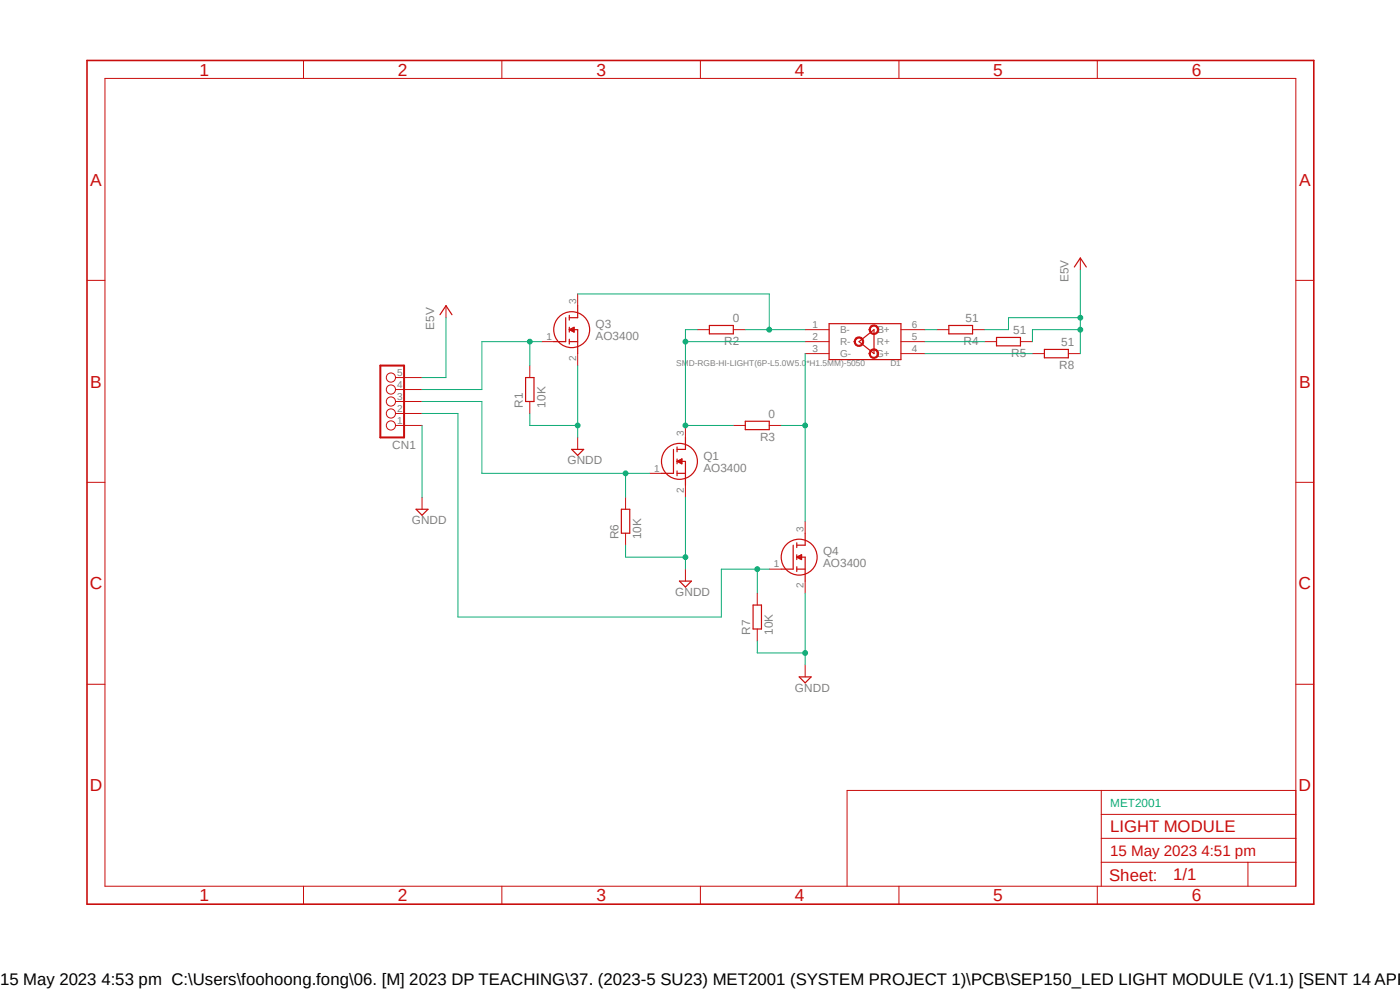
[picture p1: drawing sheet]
<?xml version="1.0" encoding="utf-8"?>
<!DOCTYPE eagle SYSTEM "eagle.dtd">
<eagle version="9.6.2">
<drawing>
<settings>
<setting alwaysvectorfont="no"/>
<setting keepoldvectorfont="yes"/>
<setting verticaltext="up"/>
</settings>
<grid distance="0.1" unitdist="inch" unit="inch" style="lines" multiple="1" display="no" altdistance="0.01" altunitdist="inch" altunit="inch"/>
<schematic xreflabel="%F%N/%S.%C%R" xrefpart="/%S.%C%R">
<libraries>
<library name="frames">
<symbols>
<symbol name="A4L-LOC">
<wire x1="256.54" y1="3.81" x2="256.54" y2="8.89" width="0.1016" layer="94"/>
<wire x1="256.54" y1="8.89" x2="256.54" y2="13.97" width="0.1016" layer="94"/>
<wire x1="256.54" y1="13.97" x2="256.54" y2="19.05" width="0.1016" layer="94"/>
<wire x1="256.54" y1="19.05" x2="256.54" y2="24.13" width="0.1016" layer="94"/>
<wire x1="161.29" y1="3.81" x2="161.29" y2="24.13" width="0.1016" layer="94"/>
<wire x1="161.29" y1="24.13" x2="215.265" y2="24.13" width="0.1016" layer="94"/>
<wire x1="215.265" y1="24.13" x2="256.54" y2="24.13" width="0.1016" layer="94"/>
<wire x1="246.38" y1="3.81" x2="246.38" y2="8.89" width="0.1016" layer="94"/>
<wire x1="246.38" y1="8.89" x2="256.54" y2="8.89" width="0.1016" layer="94"/>
<wire x1="246.38" y1="8.89" x2="215.265" y2="8.89" width="0.1016" layer="94"/>
<wire x1="215.265" y1="8.89" x2="215.265" y2="3.81" width="0.1016" layer="94"/>
<wire x1="215.265" y1="8.89" x2="215.265" y2="13.97" width="0.1016" layer="94"/>
<wire x1="215.265" y1="13.97" x2="256.54" y2="13.97" width="0.1016" layer="94"/>
<wire x1="215.265" y1="13.97" x2="215.265" y2="19.05" width="0.1016" layer="94"/>
<wire x1="215.265" y1="19.05" x2="256.54" y2="19.05" width="0.1016" layer="94"/>
<wire x1="215.265" y1="19.05" x2="215.265" y2="24.13" width="0.1016" layer="94"/>
<text x="217.17" y="15.24" size="2.54" layer="94">&gt;DRAWING_NAME</text>
<text x="217.17" y="10.16" size="2.286" layer="94">&gt;LAST_DATE_TIME</text>
<text x="230.505" y="5.08" size="2.54" layer="94">&gt;SHEET</text>
<text x="216.916" y="4.953" size="2.54" layer="94">Sheet:</text>
<frame x1="0" y1="0" x2="260.35" y2="179.07" columns="6" rows="4" layer="94"/>
</symbol>
</symbols>
<devicesets>
<deviceset name="A4L-LOC" prefix="FRAME" uservalue="yes">
<gates>
<gate name="G$1" symbol="A4L-LOC" x="0" y="0"/>
</gates>
<devices>
<device name="">
<technologies>
<technology name=""/>
</technologies>
</device>
</devices>
</deviceset>
</devicesets>
</library>
<library name="Power">
<symbols>
<symbol name="GNDD">
<wire x1="-1.27" y1="0" x2="1.27" y2="0" width="0.254" layer="94"/>
<wire x1="1.27" y1="0" x2="0" y2="-1.27" width="0.254" layer="94"/>
<wire x1="0" y1="-1.27" x2="-1.27" y2="0" width="0.254" layer="94"/>
<pin name="GNDD" x="0" y="2.54" visible="off" length="short" direction="sup" rot="R270"/>
<text x="-2.159" y="-3.175" size="1.778" layer="96">&gt;VALUE</text>
</symbol>
<symbol name="HEADER_1X5">
<wire x1="-3.81" y1="-5.08" x2="1.27" y2="-5.08" width="0.4064" layer="94"/>
<wire x1="1.27" y1="-5.08" x2="1.27" y2="10.16" width="0.4064" layer="94"/>
<wire x1="1.27" y1="10.16" x2="-3.81" y2="10.16" width="0.4064" layer="94"/>
<wire x1="-3.81" y1="10.16" x2="-3.81" y2="-5.08" width="0.4064" layer="94"/>
<pin name="1" x="-7.62" y="7.62" visible="pad" direction="pas" function="dot"/>
<pin name="2" x="-7.62" y="5.08" visible="pad" direction="pas" function="dot"/>
<pin name="3" x="-7.62" y="2.54" visible="pad" direction="pas" function="dot"/>
<pin name="4" x="-7.62" y="0" visible="pad" direction="pas" function="dot"/>
<text x="-6.35" y="10.795" size="1.778" layer="95">&gt;NAME</text>
<text x="-3.81" y="-7.62" size="1.778" layer="96">&gt;VALUE</text>
<pin name="5" x="-7.62" y="-2.54" visible="pad" direction="pas" function="dot"/>
</symbol>
<symbol name="R">
<wire x1="-2.54" y1="-0.889" x2="2.54" y2="-0.889" width="0.254" layer="94"/>
<wire x1="2.54" y1="0.889" x2="-2.54" y2="0.889" width="0.254" layer="94"/>
<wire x1="2.54" y1="-0.889" x2="2.54" y2="0.889" width="0.254" layer="94"/>
<wire x1="-2.54" y1="-0.889" x2="-2.54" y2="0.889" width="0.254" layer="94"/>
<pin name="1" x="-5.08" y="0" visible="off" length="short" direction="pas" swaplevel="1"/>
<pin name="2" x="5.08" y="0" visible="off" length="short" direction="pas" swaplevel="1" rot="R180"/>
<text x="-3.81" y="1.4986" size="1.778" layer="95">&gt;NAME</text>
<text x="-3.81" y="-3.302" size="1.778" layer="96">&gt;VALUE</text>
</symbol>
</symbols>
<devicesets>
<deviceset name="GNDD" prefix="SUPPLY">
<gates>
<gate name="G$1" symbol="GNDD" x="0" y="0"/>
</gates>
<devices>
<device name="">
<technologies>
<technology name=""/>
</technologies>
</device>
</devices>
</deviceset>
<deviceset name="HEADER1X5" prefix="CN" uservalue="yes">
<gates>
<gate name="G$1" symbol="HEADER_1X5" x="-2.54" y="-10.16"/>
</gates>
<devices>
<device name="" package="HEADER_1X5">
<connects>
<connect gate="G$1" pin="1" pad="1"/>
<connect gate="G$1" pin="2" pad="2"/>
<connect gate="G$1" pin="3" pad="3"/>
<connect gate="G$1" pin="4" pad="4"/>
<connect gate="G$1" pin="5" pad="5"/>
</connects>
<technologies>
<technology name=""/>
</technologies>
</device>
</devices>
</deviceset>
<deviceset name="RES_0805" prefix="R" uservalue="yes">
<gates>
<gate name="G$1" symbol="R" x="0" y="0"/>
</gates>
<devices>
<device name="" package="R0805">
<connects>
<connect gate="G$1" pin="1" pad="1"/>
<connect gate="G$1" pin="2" pad="2"/>
</connects>
<technologies>
<technology name=""/>
</technologies>
</device>
</devices>
</deviceset>
</devicesets>
</library>
<library name="SamacSys_Parts (FFH)">
<symbols>
<symbol name="E5V">
<wire x1="1.27" y1="-1.905" x2="0" y2="0" width="0.254" layer="94"/>
<wire x1="0" y1="0" x2="-1.27" y2="-1.905" width="0.254" layer="94"/>
<pin name="+5VA" x="0" y="-2.54" visible="off" length="short" direction="sup" rot="R90"/>
<text x="-2.54" y="-5.08" size="1.778" layer="96" rot="R90">&gt;VALUE</text>
</symbol>
</symbols>
<devicesets>
<deviceset name="E5V" prefix="P+">
<gates>
<gate name="1" symbol="E5V" x="0" y="0"/>
</gates>
<devices>
<device name="">
<technologies>
<technology name=""/>
</technologies>
</device>
</devices>
</deviceset>
</devicesets>
</library>
<library name="SMD-RGB-HI-LIGHT_6P-L5.0_W5.0_H1.5MM_">
<symbols>
<symbol name="LED-RGB-6P">
<wire x1="-7.62" y1="3.81" x2="7.62" y2="3.81" width="0.254" layer="94"/>
<wire x1="7.62" y1="3.81" x2="7.62" y2="-3.81" width="0.254" layer="94"/>
<wire x1="7.62" y1="-3.81" x2="-7.62" y2="-3.81" width="0.254" layer="94"/>
<wire x1="-7.62" y1="-3.81" x2="-7.62" y2="3.81" width="0.254" layer="94"/>
<wire x1="-1.905" y1="2.54" x2="1.27" y2="0" width="0.254" layer="94"/>
<wire x1="1.27" y1="0" x2="-1.905" y2="-2.54" width="0.254" layer="94"/>
<wire x1="-1.905" y1="-2.54" x2="-1.905" y2="2.54" width="0.254" layer="94"/>
<circle x="-1.905" y="2.54" radius="0.898" width="0.254" layer="94"/>
<circle x="-1.905" y="-2.54" radius="0.898" width="0.254" layer="94"/>
<circle x="1.27" y="0" radius="0.898" width="0.254" layer="94"/>
<text x="-7.62018125" y="3.810090625" size="1.27003125" layer="95" ratio="10">&gt;NAME</text>
<text x="0" y="3.81396875" size="1.27131875" layer="96" ratio="10">&gt;VALUE</text>
<pin name="R+" x="-12.7" y="0" length="middle"/>
<pin name="R-" x="12.7" y="0" length="middle" rot="R180"/>
<pin name="G+" x="-12.7" y="2.54" length="middle"/>
<pin name="G-" x="12.7" y="2.54" length="middle" rot="R180"/>
<pin name="B-" x="12.7" y="-2.54" length="middle" rot="R180"/>
<pin name="B+" x="-12.7" y="-2.54" length="middle"/>
</symbol>
</symbols>
<devicesets>
<deviceset name="SMD-RGB-HI-LIGHT(6P-L5.0*W5.0*H1.5MM)" prefix="D">
<gates>
<gate name="G$1" symbol="LED-RGB-6P" x="0" y="0"/>
</gates>
<devices>
<device name="-5050" package="LED6-SMD-5050">
<connects>
<connect gate="G$1" pin="B+" pad="6"/>
<connect gate="G$1" pin="B-" pad="1"/>
<connect gate="G$1" pin="G+" pad="4"/>
<connect gate="G$1" pin="G-" pad="3"/>
<connect gate="G$1" pin="R+" pad="5"/>
<connect gate="G$1" pin="R-" pad="2"/>
</connects>
<technologies>
<technology name="">
<attribute name="AVAILABILITY" value="Unavailable"/>
<attribute name="DESCRIPTION" value=" Addressable Lighting - 1 LED Discrete PWM Red, Green, Blue (RGB) 5.00mm L x 5.00mm W "/>
<attribute name="MF" value="SparkFun Electronics"/>
<attribute name="MP" value="5050RGB"/>
<attribute name="PACKAGE" value=" SparkFun Electronics"/>
<attribute name="PRICE" value="None"/>
</technology>
</technologies>
</device>
</devices>
</deviceset>
</devicesets>
</library>
<library name="SamacSys_Parts">
<symbols>
<symbol name="AO3400">
<wire x1="7.62" y1="2.54" x2="7.62" y2="-2.54" width="0.254" layer="94"/>
<wire x1="7.62" y1="5.08" x2="7.62" y2="7.62" width="0.254" layer="94"/>
<wire x1="2.54" y1="0" x2="5.08" y2="0" width="0.254" layer="94"/>
<wire x1="5.08" y1="5.08" x2="5.08" y2="0" width="0.254" layer="94"/>
<wire x1="7.62" y1="2.54" x2="5.842" y2="2.54" width="0.254" layer="94"/>
<wire x1="7.62" y1="5.08" x2="5.842" y2="5.08" width="0.254" layer="94"/>
<wire x1="5.842" y1="0" x2="7.62" y2="0" width="0.254" layer="94"/>
<wire x1="5.842" y1="5.588" x2="5.842" y2="4.572" width="0.254" layer="94"/>
<wire x1="5.842" y1="-0.508" x2="5.842" y2="0.508" width="0.254" layer="94"/>
<wire x1="5.842" y1="2.032" x2="5.842" y2="3.048" width="0.254" layer="94"/>
<circle x="6.35" y="2.54" radius="3.81" width="0.254" layer="94"/>
<text x="11.43" y="3.81" size="1.778" layer="95" align="center-left">&gt;NAME</text>
<text x="11.43" y="1.27" size="1.778" layer="96" align="center-left">&gt;VALUE</text>
<pin name="G" x="0" y="0" visible="pad" length="short"/>
<pin name="D" x="7.62" y="10.16" visible="pad" length="short" rot="R270"/>
<pin name="S" x="7.62" y="-5.08" visible="pad" length="short" rot="R90"/>
<polygon width="0.254" layer="94">
<vertex x="5.842" y="2.54"/>
<vertex x="6.858" y="3.048"/>
<vertex x="6.858" y="2.032"/>
</polygon>
</symbol>
</symbols>
<devicesets>
<deviceset name="AO3400" prefix="Q">
<gates>
<gate name="G$1" symbol="AO3400" x="0" y="0"/>
</gates>
<devices>
<device name="" package="SOT95P280X125-3N">
<connects>
<connect gate="G$1" pin="D" pad="3"/>
<connect gate="G$1" pin="G" pad="1"/>
<connect gate="G$1" pin="S" pad="2"/>
</connects>
<technologies>
<technology name="">
<attribute name="DESCRIPTION" value="30V N-Channel MOSFET" constant="no"/>
<attribute name="HEIGHT" value="1.25mm" constant="no"/>
<attribute name="MANUFACTURER_NAME" value="Alpha &amp; Omega Semiconductors" constant="no"/>
<attribute name="MANUFACTURER_PART_NUMBER" value="AO3400" constant="no"/>
<attribute name="MOUSER_PART_NUMBER" value="" constant="no"/>
<attribute name="MOUSER_PRICE-STOCK" value="" constant="no"/>
<attribute name="RS_PART_NUMBER" value="" constant="no"/>
<attribute name="RS_PRICE-STOCK" value="" constant="no"/>
</technology>
</technologies>
</device>
<device name="LPKF" package="SOT95P280X125-3N-LPKF">
<connects>
<connect gate="G$1" pin="D" pad="3"/>
<connect gate="G$1" pin="G" pad="1"/>
<connect gate="G$1" pin="S" pad="2"/>
</connects>
<technologies>
<technology name=""/>
</technologies>
</device>
</devices>
</deviceset>
</devicesets>
</library>
</libraries>
<attributes>
</attributes>
<variantdefs>
</variantdefs>
<classes>
<class number="0" name="default" width="0" drill="0">
</class>
</classes>
<parts>
<part name="FRAME1" library="frames" deviceset="A4L-LOC" device="" value="P1"/>
<part name="D1" library="SMD-RGB-HI-LIGHT_6P-L5.0_W5.0_H1.5MM_" deviceset="SMD-RGB-HI-LIGHT(6P-L5.0*W5.0*H1.5MM)" device="-5050"/>
<part name="CN1" library="Power" deviceset="HEADER1X5" device=""/>
<part name="Q1" library="SamacSys_Parts" deviceset="AO3400" device=""/>
<part name="Q3" library="SamacSys_Parts" deviceset="AO3400" device=""/>
<part name="Q4" library="SamacSys_Parts" deviceset="AO3400" device=""/>
<part name="SUPPLY1" library="Power" deviceset="GNDD" device=""/>
<part name="R1" library="Power" deviceset="RES_0805" device="" value="10K"/>
<part name="R6" library="Power" deviceset="RES_0805" device="" value="10K"/>
<part name="R7" library="Power" deviceset="RES_0805" device="" value="10K"/>
<part name="SUPPLY2" library="Power" deviceset="GNDD" device=""/>
<part name="P+1" library="SamacSys_Parts (FFH)" deviceset="E5V" device=""/>
<part name="SUPPLY3" library="Power" deviceset="GNDD" device=""/>
<part name="P+2" library="SamacSys_Parts (FFH)" deviceset="E5V" device=""/>
<part name="SUPPLY4" library="Power" deviceset="GNDD" device=""/>
<part name="R4" library="Power" deviceset="RES_0805" device="" value="51"/>
<part name="R5" library="Power" deviceset="RES_0805" device="" value="51"/>
<part name="R8" library="Power" deviceset="RES_0805" device="" value="51"/>
<part name="R2" library="Power" deviceset="RES_0805" device="" value="0"/>
<part name="R3" library="Power" deviceset="RES_0805" device="" value="0"/>
</parts>
<sheets>
<sheet>
<plain>
<text x="217.17" y="20.574" size="1.778" layer="91">MET2001</text>
</plain>
<instances>
<instance part="FRAME1" gate="G$1" x="0" y="0" smashed="yes">
<attribute name="DRAWING_NAME" x="217.17" y="15.24" size="2.54" layer="94"/>
<attribute name="LAST_DATE_TIME" x="217.17" y="10.16" size="2.286" layer="94"/>
<attribute name="SHEET" x="230.505" y="5.08" size="2.54" layer="94"/>
</instance>
<instance part="D1" gate="G$1" x="165.1" y="119.38" smashed="yes" rot="R180">
<attribute name="NAME" x="172.72018125" y="115.569909375" size="1.27003125" layer="95" ratio="10" rot="R180"/>
<attribute name="VALUE" x="165.1" y="115.56603125" size="1.27131875" layer="96" ratio="10" rot="R180"/>
</instance>
<instance part="CN1" gate="G$1" x="63.5" y="109.22" smashed="yes" rot="R180">
<attribute name="NAME" x="69.85" y="98.425" size="1.778" layer="95" rot="R180"/>
<attribute name="VALUE" x="67.31" y="116.84" size="1.778" layer="96" rot="R180"/>
</instance>
<instance part="Q1" gate="G$1" x="119.38" y="91.44" smashed="yes">
<attribute name="NAME" x="130.81" y="95.25" size="1.778" layer="95" align="center-left"/>
<attribute name="VALUE" x="130.81" y="92.71" size="1.778" layer="96" align="center-left"/>
</instance>
<instance part="Q3" gate="G$1" x="96.52" y="119.38" smashed="yes">
<attribute name="NAME" x="107.95" y="123.19" size="1.778" layer="95" align="center-left"/>
<attribute name="VALUE" x="107.95" y="120.65" size="1.778" layer="96" align="center-left"/>
</instance>
<instance part="Q4" gate="G$1" x="144.78" y="71.12" smashed="yes">
<attribute name="NAME" x="156.21" y="74.93" size="1.778" layer="95" align="center-left"/>
<attribute name="VALUE" x="156.21" y="72.39" size="1.778" layer="96" align="center-left"/>
</instance>
<instance part="SUPPLY1" gate="G$1" x="104.14" y="96.52" smashed="yes">
<attribute name="VALUE" x="101.981" y="93.345" size="1.778" layer="96"/>
</instance>
<instance part="R1" gate="G$1" x="93.98" y="109.22" smashed="yes" rot="R90">
<attribute name="NAME" x="92.4814" y="105.41" size="1.778" layer="95" rot="R90"/>
<attribute name="VALUE" x="97.282" y="105.41" size="1.778" layer="96" rot="R90"/>
</instance>
<instance part="R6" gate="G$1" x="114.3" y="81.28" smashed="yes" rot="R90">
<attribute name="NAME" x="112.8014" y="77.47" size="1.778" layer="95" rot="R90"/>
<attribute name="VALUE" x="117.602" y="77.47" size="1.778" layer="96" rot="R90"/>
</instance>
<instance part="R7" gate="G$1" x="142.24" y="60.96" smashed="yes" rot="R90">
<attribute name="NAME" x="140.7414" y="57.15" size="1.778" layer="95" rot="R90"/>
<attribute name="VALUE" x="145.542" y="57.15" size="1.778" layer="96" rot="R90"/>
</instance>
<instance part="SUPPLY2" gate="G$1" x="127" y="68.58" smashed="yes">
<attribute name="VALUE" x="124.841" y="65.405" size="1.778" layer="96"/>
</instance>
<instance part="P+1" gate="1" x="210.82" y="137.16" smashed="yes">
<attribute name="VALUE" x="208.28" y="132.08" size="1.778" layer="96" rot="R90"/>
</instance>
<instance part="SUPPLY3" gate="G$1" x="152.4" y="48.26" smashed="yes">
<attribute name="VALUE" x="150.241" y="45.085" size="1.778" layer="96"/>
</instance>
<instance part="P+2" gate="1" x="76.2" y="127" smashed="yes">
<attribute name="VALUE" x="73.66" y="121.92" size="1.778" layer="96" rot="R90"/>
</instance>
<instance part="SUPPLY4" gate="G$1" x="71.12" y="83.82" smashed="yes">
<attribute name="VALUE" x="68.961" y="80.645" size="1.778" layer="96"/>
</instance>
<instance part="R4" gate="G$1" x="185.42" y="121.92" smashed="yes" rot="R180">
<attribute name="NAME" x="189.23" y="120.4214" size="1.778" layer="95" rot="R180"/>
<attribute name="VALUE" x="189.23" y="125.222" size="1.778" layer="96" rot="R180"/>
</instance>
<instance part="R5" gate="G$1" x="195.58" y="119.38" smashed="yes" rot="R180">
<attribute name="NAME" x="199.39" y="117.8814" size="1.778" layer="95" rot="R180"/>
<attribute name="VALUE" x="199.39" y="122.682" size="1.778" layer="96" rot="R180"/>
</instance>
<instance part="R8" gate="G$1" x="205.74" y="116.84" smashed="yes" rot="R180">
<attribute name="NAME" x="209.55" y="115.3414" size="1.778" layer="95" rot="R180"/>
<attribute name="VALUE" x="209.55" y="120.142" size="1.778" layer="96" rot="R180"/>
</instance>
<instance part="R2" gate="G$1" x="134.62" y="121.92" smashed="yes" rot="R180">
<attribute name="NAME" x="138.43" y="120.4214" size="1.778" layer="95" rot="R180"/>
<attribute name="VALUE" x="138.43" y="125.222" size="1.778" layer="96" rot="R180"/>
</instance>
<instance part="R3" gate="G$1" x="142.24" y="101.6" smashed="yes" rot="R180">
<attribute name="NAME" x="146.05" y="100.1014" size="1.778" layer="95" rot="R180"/>
<attribute name="VALUE" x="146.05" y="104.902" size="1.778" layer="96" rot="R180"/>
</instance>
</instances>
<busses>
</busses>
<nets>
<net name="GNDD" class="0">
<segment>
<pinref part="Q3" gate="G$1" pin="S"/>
<pinref part="SUPPLY1" gate="G$1" pin="GNDD"/>
<wire x1="104.14" y1="114.3" x2="104.14" y2="101.6" width="0.1524" layer="91"/>
<pinref part="R1" gate="G$1" pin="1"/>
<wire x1="104.14" y1="101.6" x2="104.14" y2="99.06" width="0.1524" layer="91"/>
<wire x1="93.98" y1="104.14" x2="93.98" y2="101.6" width="0.1524" layer="91"/>
<wire x1="93.98" y1="101.6" x2="104.14" y2="101.6" width="0.1524" layer="91"/>
<junction x="104.14" y="101.6"/>
</segment>
<segment>
<pinref part="Q1" gate="G$1" pin="S"/>
<pinref part="SUPPLY2" gate="G$1" pin="GNDD"/>
<wire x1="127" y1="86.36" x2="127" y2="73.66" width="0.1524" layer="91"/>
<wire x1="127" y1="73.66" x2="127" y2="71.12" width="0.1524" layer="91"/>
<wire x1="114.3" y1="73.66" x2="127" y2="73.66" width="0.1524" layer="91"/>
<junction x="127" y="73.66"/>
<pinref part="R6" gate="G$1" pin="1"/>
<wire x1="114.3" y1="76.2" x2="114.3" y2="73.66" width="0.1524" layer="91"/>
</segment>
<segment>
<pinref part="Q4" gate="G$1" pin="S"/>
<wire x1="152.4" y1="66.04" x2="152.4" y2="53.34" width="0.1524" layer="91"/>
<pinref part="R7" gate="G$1" pin="1"/>
<wire x1="152.4" y1="53.34" x2="152.4" y2="50.8" width="0.1524" layer="91"/>
<wire x1="142.24" y1="55.88" x2="142.24" y2="53.34" width="0.1524" layer="91"/>
<wire x1="142.24" y1="53.34" x2="152.4" y2="53.34" width="0.1524" layer="91"/>
<junction x="152.4" y="53.34"/>
<pinref part="SUPPLY3" gate="G$1" pin="GNDD"/>
</segment>
<segment>
<pinref part="CN1" gate="G$1" pin="1"/>
<pinref part="SUPPLY4" gate="G$1" pin="GNDD"/>
<wire x1="71.12" y1="101.6" x2="71.12" y2="86.36" width="0.1524" layer="91"/>
</segment>
</net>
<net name="N$1" class="0">
<segment>
<pinref part="CN1" gate="G$1" pin="4"/>
<wire x1="71.12" y1="109.22" x2="83.82" y2="109.22" width="0.1524" layer="91"/>
<wire x1="83.82" y1="109.22" x2="83.82" y2="119.38" width="0.1524" layer="91"/>
<pinref part="Q3" gate="G$1" pin="G"/>
<wire x1="83.82" y1="119.38" x2="93.98" y2="119.38" width="0.1524" layer="91"/>
<pinref part="R1" gate="G$1" pin="2"/>
<wire x1="93.98" y1="119.38" x2="96.52" y2="119.38" width="0.1524" layer="91"/>
<wire x1="93.98" y1="114.3" x2="93.98" y2="119.38" width="0.1524" layer="91"/>
<junction x="93.98" y="119.38"/>
</segment>
</net>
<net name="N$6" class="0">
<segment>
<pinref part="CN1" gate="G$1" pin="3"/>
<wire x1="71.12" y1="106.68" x2="83.82" y2="106.68" width="0.1524" layer="91"/>
<wire x1="83.82" y1="106.68" x2="83.82" y2="91.44" width="0.1524" layer="91"/>
<pinref part="R6" gate="G$1" pin="2"/>
<wire x1="114.3" y1="86.36" x2="114.3" y2="91.44" width="0.1524" layer="91"/>
<pinref part="Q1" gate="G$1" pin="G"/>
<wire x1="114.3" y1="91.44" x2="119.38" y2="91.44" width="0.1524" layer="91"/>
<wire x1="83.82" y1="91.44" x2="114.3" y2="91.44" width="0.1524" layer="91"/>
<junction x="114.3" y="91.44"/>
</segment>
</net>
<net name="N$7" class="0">
<segment>
<pinref part="Q3" gate="G$1" pin="D"/>
<wire x1="104.14" y1="129.54" x2="144.78" y2="129.54" width="0.1524" layer="91"/>
<wire x1="144.78" y1="129.54" x2="144.78" y2="121.92" width="0.1524" layer="91"/>
<pinref part="D1" gate="G$1" pin="B-"/>
<wire x1="144.78" y1="121.92" x2="152.4" y2="121.92" width="0.1524" layer="91"/>
<pinref part="R2" gate="G$1" pin="1"/>
<wire x1="139.7" y1="121.92" x2="144.78" y2="121.92" width="0.1524" layer="91"/>
<junction x="144.78" y="121.92"/>
</segment>
</net>
<net name="N$8" class="0">
<segment>
<pinref part="Q1" gate="G$1" pin="D"/>
<wire x1="127" y1="101.6" x2="127" y2="119.38" width="0.1524" layer="91"/>
<pinref part="D1" gate="G$1" pin="R-"/>
<wire x1="127" y1="119.38" x2="152.4" y2="119.38" width="0.1524" layer="91"/>
<pinref part="R2" gate="G$1" pin="2"/>
<wire x1="129.54" y1="121.92" x2="127" y2="121.92" width="0.1524" layer="91"/>
<wire x1="127" y1="121.92" x2="127" y2="119.38" width="0.1524" layer="91"/>
<junction x="127" y="119.38"/>
<pinref part="R3" gate="G$1" pin="2"/>
<wire x1="137.16" y1="101.6" x2="127" y2="101.6" width="0.1524" layer="91"/>
<junction x="127" y="101.6"/>
</segment>
</net>
<net name="N$9" class="0">
<segment>
<pinref part="Q4" gate="G$1" pin="D"/>
<pinref part="D1" gate="G$1" pin="G-"/>
<wire x1="152.4" y1="81.28" x2="152.4" y2="101.6" width="0.1524" layer="91"/>
<pinref part="R3" gate="G$1" pin="1"/>
<wire x1="152.4" y1="101.6" x2="152.4" y2="116.84" width="0.1524" layer="91"/>
<wire x1="147.32" y1="101.6" x2="152.4" y2="101.6" width="0.1524" layer="91"/>
<junction x="152.4" y="101.6"/>
</segment>
</net>
<net name="+5VA" class="0">
<segment>
<pinref part="P+1" gate="1" pin="+5VA"/>
<pinref part="R8" gate="G$1" pin="1"/>
<wire x1="210.82" y1="116.84" x2="210.82" y2="121.92" width="0.1524" layer="91"/>
<pinref part="R5" gate="G$1" pin="1"/>
<wire x1="210.82" y1="121.92" x2="210.82" y2="124.46" width="0.1524" layer="91"/>
<wire x1="210.82" y1="124.46" x2="210.82" y2="134.62" width="0.1524" layer="91"/>
<wire x1="200.66" y1="119.38" x2="200.66" y2="121.92" width="0.1524" layer="91"/>
<wire x1="200.66" y1="121.92" x2="210.82" y2="121.92" width="0.1524" layer="91"/>
<junction x="210.82" y="121.92"/>
<pinref part="R4" gate="G$1" pin="1"/>
<wire x1="190.5" y1="121.92" x2="195.58" y2="121.92" width="0.1524" layer="91"/>
<wire x1="195.58" y1="121.92" x2="195.58" y2="124.46" width="0.1524" layer="91"/>
<wire x1="195.58" y1="124.46" x2="210.82" y2="124.46" width="0.1524" layer="91"/>
<junction x="210.82" y="124.46"/>
</segment>
<segment>
<pinref part="CN1" gate="G$1" pin="5"/>
<wire x1="71.12" y1="111.76" x2="76.2" y2="111.76" width="0.1524" layer="91"/>
<pinref part="P+2" gate="1" pin="+5VA"/>
<wire x1="76.2" y1="111.76" x2="76.2" y2="124.46" width="0.1524" layer="91"/>
</segment>
</net>
<net name="N$15" class="0">
<segment>
<pinref part="CN1" gate="G$1" pin="2"/>
<wire x1="71.12" y1="104.14" x2="78.74" y2="104.14" width="0.1524" layer="91"/>
<pinref part="Q4" gate="G$1" pin="G"/>
<wire x1="144.78" y1="71.12" x2="142.24" y2="71.12" width="0.1524" layer="91"/>
<pinref part="R7" gate="G$1" pin="2"/>
<wire x1="142.24" y1="71.12" x2="142.24" y2="66.04" width="0.1524" layer="91"/>
<wire x1="134.62" y1="60.96" x2="134.62" y2="71.12" width="0.1524" layer="91"/>
<wire x1="134.62" y1="71.12" x2="142.24" y2="71.12" width="0.1524" layer="91"/>
<junction x="142.24" y="71.12"/>
<wire x1="78.74" y1="104.14" x2="78.74" y2="60.96" width="0.1524" layer="91"/>
<wire x1="78.74" y1="60.96" x2="134.62" y2="60.96" width="0.1524" layer="91"/>
</segment>
</net>
<net name="N$2" class="0">
<segment>
<pinref part="R8" gate="G$1" pin="2"/>
<pinref part="D1" gate="G$1" pin="G+"/>
<wire x1="200.66" y1="116.84" x2="177.8" y2="116.84" width="0.1524" layer="91"/>
</segment>
</net>
<net name="N$3" class="0">
<segment>
<pinref part="R5" gate="G$1" pin="2"/>
<pinref part="D1" gate="G$1" pin="R+"/>
<wire x1="190.5" y1="119.38" x2="177.8" y2="119.38" width="0.1524" layer="91"/>
</segment>
</net>
<net name="N$5" class="0">
<segment>
<pinref part="D1" gate="G$1" pin="B+"/>
<pinref part="R4" gate="G$1" pin="2"/>
<wire x1="177.8" y1="121.92" x2="180.34" y2="121.92" width="0.1524" layer="91"/>
</segment>
</net>
</nets>
</sheet>
</sheets>
<errors>
<approved hash="204,1,35.56,154.94,CN1,VDD1,,,,"/>
<approved hash="204,1,58.42,142.24,CN1,+3V3,,,,"/>
<approved hash="204,1,58.42,139.7,CN1,+5V,,,,"/>
</errors>
</schematic>
</drawing>
<compatibility>
<note version="8.2" severity="warning">
Since Version 8.2, EAGLE supports online libraries. The ids
of those online libraries will not be understood (or retained)
with this version.
</note>
<note version="8.3" severity="warning">
Since Version 8.3, EAGLE supports URNs for individual library
assets (packages, symbols, and devices). The URNs of those assets
will not be understood (or retained) with this version.
</note>
</compatibility>
</eagle>
